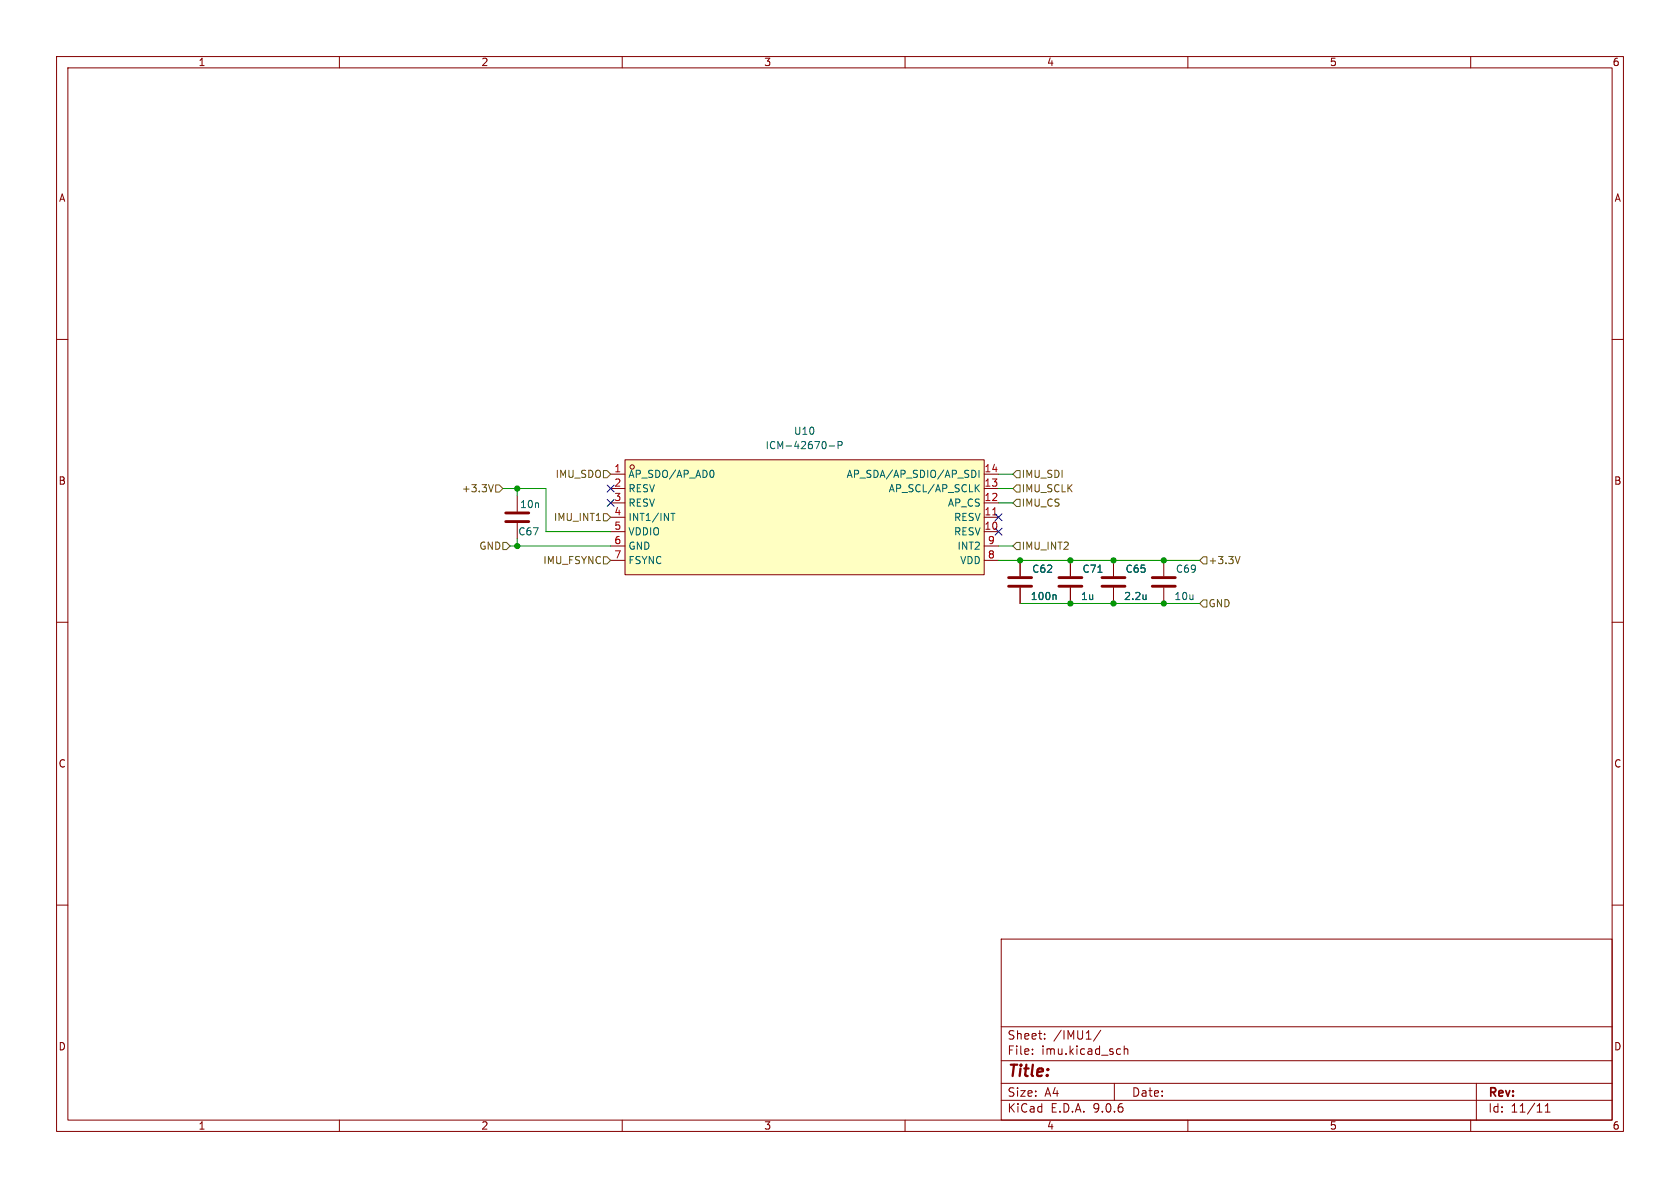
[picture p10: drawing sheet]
<svg xmlns="http://www.w3.org/2000/svg" width="297mm" height="210mm" viewBox="0 0 297 210" stroke-linecap="round" stroke-linejoin="round" font-family="sans-serif">
<g fill="none" stroke="#840000" stroke-width=".18">
<path d="M10 10h277v190h-277zM12 12h273v186h-273zM60 10v2M110 10v2M160 10v2M210 10v2M260 10v2M10 60h2M285 60h2M91.4 87.6v2.8M91.4 92.5v2.8M180.3 99.1v2.8"/>
<path d="M189.2 99.1v2.8M205.7 99.1v2.8M10 110h2M180.3 103.9v2.8M189.2 103.9v2.8M205.7 103.9v2.8M285 110h2M10 160h2M177 166h108v32h-108zM285 160h2M60 198v2M110 198v2"/>
<path d="M160 198v2M177 194.5h108M177 191.5h108M177 187.5h108M177 181.5h108M182.5 186.3v.1M182.5 185.5v.1M184.7 183.6v.1M184.7 182.8v.1M194.6 182.1l-1.3 2M197 191.5v3M197.7 185.4l.4 .1"/>
<path d="M198.1 186.3l-.4 .1M198.7 185.5l.3-.1 .3 .1 .1 .9M198.7 184.9v1.5M210 198v2M260 198v2M261 191.5v6.5M273.2 196.6h.8M273.2 195.5l.4-.4v1.5"/>
</g>
<path d="M89.4 90.7h4.1M89.4 92.2h4.1M178.3 102.1h4.1M178.3 103.6h4.1M187.2 102.1h4.1M187.2 103.6h4.1M203.7 102.1h4.1M203.7 103.6h4.1" fill="none" stroke="#840000" stroke-width=".51"/>
<path d="M186.5 105.1l.2 .2v.7M194.1 101.2h.7" fill="none" stroke="#006464" stroke-width=".18"/>
<path d="M110.5 81.3h63.5v20.3h-63.5z" fill="#ffffc2"/>
<g fill="none" stroke="#840000" stroke-width=".18">
<path d="M107.9 83.8h2.6M107.9 86.4h2.6M107.9 88.9h2.6M107.9 91.4h2.6M107.9 94h2.6M107.9 96.5h2.6M107.9 99.1h2.6M110.5 81.3h63.5v20.3h-63.5zM174 83.8h2.5M174 86.4h2.5M174 88.9h2.5M174 91.4h2.5"/>
<path d="M174 94h2.5M174 96.5h2.5M174 99.1h2.5M180.3 99.1v2.8M189.2 99.1v2.8M196.8 99.1v2.8M180.3 103.9v2.8M189.2 103.9v2.8M196.8 103.9v2.8"/>
<circle cx="111.8" cy="82.6" r=".38"/>
</g>
<g fill="none" stroke="#006464" stroke-width=".18">
<path d="M146.6 78.8h1M148.2 78.7h.6l.1-.2-.1-.3-.6-.2v1.3M118.6 90.7h.7M119 90.7v1.3M125.9 83.1a.79 .79 0 0 1 0 1.3M171.8 83.1a.64 .64 0 0 1 .7 .7 .64 .64 0 0 1-.7 .6M172.6 86.2l.5 .7M173.1 83.1v1.3M173.1 85.7l-.7 .7M186.5 105.1l.2 .2v.7M194.1 101.2h.7M202.6 105.1v.9"/>
<path d="M202.6 105.9h-.1"/>
</g>
<path d="M175.5 91h.7" fill="none" stroke="#a90000" stroke-width=".18"/>
<path d="M194.8 102.1h4.1M194.8 103.6h4.1" fill="none" stroke="#840000" stroke-width=".51"/>
<g fill="none" stroke="#725600" stroke-width=".18">
<path d="M87.2 85.7l-.4 1.2M87.6 85.7h.7l.6 .7-.6 .6h-.7zM88.9 95.9h.6l.7 .6-.7 .7h-.6zM106.7 98.4h.6l.6 .7-.6 .6h-.6zM106.7 83.2h.6l.6 .6-.6 .7h-.6zM106.7 90.8h.6l.6 .6-.6 .7h-.6zM179.7 83.2h.6v1.3h-.6l-.6-.7zM179.7 95.9h.6v1.3h-.6l-.6-.7zM179.7 88.3h.6v1.2h-.6l-.6-.6zM179.7 85.7h.6v1.3h-.6l-.6-.6zM212.7 98.4h.7v1.3h-.7l-.6-.6zM219.2 98.4l-.4 1.2"/>
<path d="M212.7 106h.7v1.3h-.7l-.6-.6z"/>
</g>
<path d="M88.9 86.4h7.6v7.6h11.4M90.2 96.5h17.7M91.4 86.4v1.2M91.4 95.3v1.2M176.5 96.5h2.6M176.5 86.4h2.6M176.5 99.1h35.6M176.5 83.8h2.6M176.5 88.9h2.6M180.3 106.7h31.8" fill="none" stroke="#009600" stroke-width=".18"/>
<path d="M107.3 85.8l1.3 1.2M107.3 88.3l1.3 1.2M108.6 85.8l-1.3 1.2M108.6 88.3l-1.3 1.2M175.9 90.8l1.2 1.2M175.9 93.4l1.2 1.2M177.1 90.8l-1.2 1.2M177.1 93.4l-1.2 1.2" fill="none" stroke="#000084" stroke-width=".18"/>
<g fill="#009600" stroke="#009600" stroke-width=".18">
<circle cx="91.4" cy="86.4" r=".46"/>
<circle cx="91.4" cy="96.5" r=".46"/>
<circle cx="189.2" cy="106.7" r=".46"/>
<circle cx="196.8" cy="106.7" r=".46"/>
<circle cx="180.3" cy="99.1" r=".46"/>
<circle cx="189.2" cy="99.1" r=".46"/>
<circle cx="196.8" cy="99.1" r=".46"/>
<circle cx="205.7" cy="99.1" r=".46"/>
<circle cx="205.7" cy="106.7" r=".46"/>
</g>
<text font-size="2.8" fill="#840000" x="178" y="190.9">Title:</text>
<g font-size="2.1" fill="#840000">
<text x="178" y="184">Sheet:</text>
<text x="186.2" y="184">/IMU1/</text>
<text x="178" y="186.7">File:</text>
<text x="184.1" y="186.7">imu.kicad_sch</text>
<text x="178" y="196.9">KiCad</text>
<text x="178" y="194.1">Size:</text>
<text x="184.7" y="194.1">A4</text>
<text x="185.7" y="196.9">E.D.A.</text>
<text x="193.3" y="196.9">9.0.6</text>
<text x="200" y="194.1">Date:</text>
<text x="263" y="194.3">Rev:</text>
<text x="263" y="196.9">Id:</text>
<text x="267.1" y="196.9">11/11</text>
</g>
<g font-size="1.8" fill="#840000">
<text x="35" y="11.9">1</text>
<text x="85" y="11.9">2</text>
<text x="135" y="11.9">3</text>
<text x="185" y="11.9">4</text>
<text x="235" y="11.9">5</text>
<text x="285" y="11.9">6</text>
<text x="10.3" y="35.9">A</text>
<text x="285.3" y="35.9">A</text>
<text x="10.3" y="85.9">B</text>
<text x="285.3" y="85.9">B</text>
<text x="10.3" y="135.9">C</text>
<text x="285.3" y="135.9">C</text>
<text x="10.3" y="185.9">D</text>
<text x="285.3" y="185.9">D</text>
<text x="35" y="199.9">1</text>
<text x="85" y="199.9">2</text>
<text x="135" y="199.9">3</text>
<text x="185" y="199.9">4</text>
<text x="235" y="199.9">5</text>
<text x="285" y="199.9">6</text>
</g>
<g font-size="1.8" fill="#006464">
<text x="140.3" y="77.1">U10</text>
<text x="135.2" y="79.6">ICM-42670-P</text>
<text x="111" y="84.7">AP_SDO/AP_AD0</text>
<text x="111" y="87.2">RESV</text>
<text x="111" y="89.8">RESV</text>
<text x="149.6" y="84.7">AP_SDA/AP_SDIO/AP_SDI</text>
<text x="157" y="87.2">AP_SCL/AP_SCLK</text>
<text x="167.5" y="89.8">AP_CS</text>
<text x="91.5" y="94.8">C67</text>
<text x="91.8" y="90">10n</text>
<text x="111" y="92.3">INT1/INT</text>
<text x="111" y="94.8">VDDIO</text>
<text x="168.6" y="92.3">RESV</text>
<text x="168.6" y="94.8">RESV</text>
<text x="111" y="97.4">GND</text>
<text x="111" y="99.9">FSYNC</text>
<text x="169.2" y="97.4">INT2</text>
<text x="169.7" y="99.9">VDD</text>
<text x="182.4" y="101.4">C62</text>
<text x="191.3" y="101.4">C71</text>
<text x="198.9" y="101.4">C65</text>
<text x="207.8" y="101.4">C69</text>
<text x="182.1" y="106.3">100n</text>
<text x="191" y="106.3">1u</text>
<text x="198.6" y="106.3">2.2u</text>
<text x="207.5" y="106.3">10u</text>
</g>
<g font-size="1.8" fill="#a90000">
<text x="108.5" y="83.6">1</text>
<text x="173.9" y="83.6">14</text>
<text x="108.5" y="86.1">2</text>
<text x="108.5" y="88.6">3</text>
<text x="173.9" y="86.1">13</text>
<text x="173.9" y="88.6">12</text>
<text x="108.5" y="91.2">4</text>
<text x="108.5" y="93.7">5</text>
<text x="173.9" y="91.2">11</text>
<text x="173.9" y="93.7">10</text>
<text x="108.5" y="96.3">6</text>
<text x="108.5" y="98.8">7</text>
<text x="174.6" y="96.3">9</text>
<text x="174.6" y="98.8">8</text>
</g>
<g font-size="1.8" fill="#725600">
<text x="81.6" y="87.2">+3.3V</text>
<text x="98.1" y="84.7">IMU_SDO</text>
<text x="180.5" y="84.7">IMU_SDI</text>
<text x="180.5" y="89.8">IMU_CS</text>
<text x="180.5" y="87.2">IMU_SCLK</text>
<text x="97.8" y="92.3">IMU_INT1</text>
<text x="84.6" y="97.4">GND</text>
<text x="95.9" y="99.9">IMU_FSYNC</text>
<text x="180.5" y="97.4">IMU_INT2</text>
<text x="213.6" y="99.9">+3.3V</text>
<text x="213.6" y="107.5">GND</text>
</g>
</svg>
